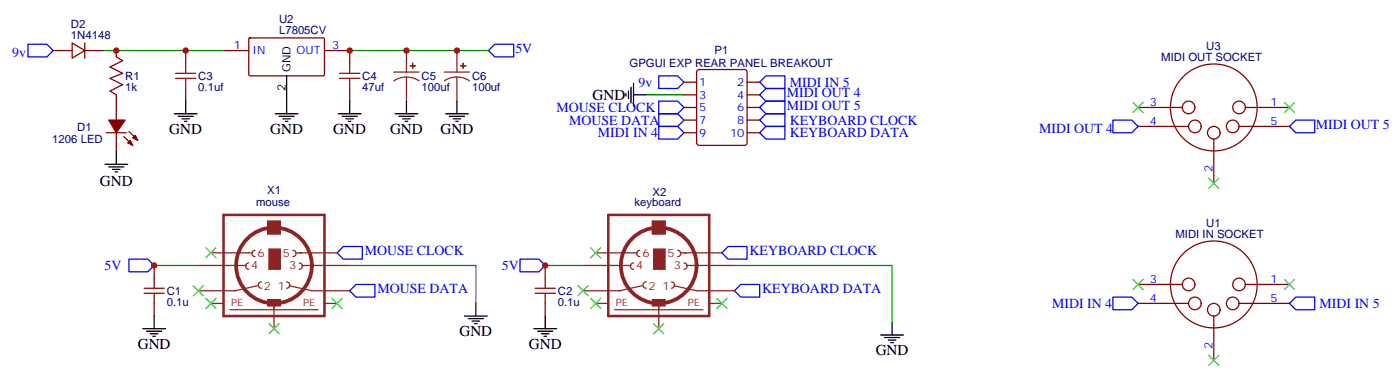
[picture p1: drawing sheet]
<svg xmlns="http://www.w3.org/2000/svg" width="392mm" height="105mm" viewBox="0 0 392 105" stroke-linecap="round" stroke-linejoin="round" font-family="sans-serif">
<g fill="none" stroke="#870000" stroke-width=".35">
<path d="M14.9 14.1h5.3M20.2 12l3.5 2.1-3.5 2.1zM23.7 14.1h5.3M23.7 12v4.2M32.5 14.1v1.8l1.8 1-3.5 1.8 3.5 1.8-3.5 1.4 3.5 1.7-3.5 1.8 1.7 1.1v7M51.9 14.1v3.5M62.5 14.1h7.1M69.6 10.8l.3-.2h20.7l.1 .3v10.1l-.3 .2-20.7-.1-.1-.3zM90.7 14.1h7.1v3.5M195 19.6l.5-.2h12.7l.7 .4v20.1l-.4 .6-13 .1-.6-.5-.1-20zM29.7 37h5.6M32.5 37v5.3"/>
<path d="M34.6 38.1l2.5 2.5M36.1 36.7l2.4 2.5M51.9 24.7v3.5M97.8 24.7v3.5M191.3 37h3.5M191.3 22.9h3.5M191.3 26.5h3.5M191.3 30h3.5M191.3 33.5h3.5M208.9 37h3.5M208.9 22.9h3.5M208.9 26.5h3.5"/>
<path d="M208.9 30h3.5M208.9 33.5h3.5M318.3 30h12.3M318.3 35.3h14.1M339.4 38.8v12.4M346.5 35.3h14.1M348.3 30h12.3M43.1 74.1v3.5M152.5 74.1v3.5M318.3 79.4h12.3M348.3 79.4h12.3M43.1 84.7v3.5"/>
<path d="M152.5 84.7v3.5M318.3 84.7h14.1M339.4 88.2v12.3M346.5 84.7h14.1"/>
<circle cx="332.4" cy="30" r="1.76"/>
<circle cx="334.2" cy="35.3" r="1.76"/>
<circle cx="339.4" cy="37" r="1.76"/>
<circle cx="339.4" cy="30" r="12.1"/>
<circle cx="344.7" cy="35.3" r="1.76"/>
<circle cx="346.5" cy="30" r="1.76"/>
<circle cx="332.4" cy="79.4" r="1.76"/>
<circle cx="339.4" cy="79.4" r="12.1"/>
<circle cx="346.5" cy="79.4" r="1.76"/>
<circle cx="334.2" cy="84.7" r="1.76"/>
<circle cx="339.4" cy="86.4" r="1.76"/>
<circle cx="344.7" cy="84.7" r="1.76"/>
</g>
<g fill="none" stroke="#00f" stroke-width=".35">
<path d="M7.8 12.3h5.3l1.8 1.8-1.8 1.8h-5.3zM136.6 14.1l1.8-1.8h5.3v3.6h-5.3zM184.2 21.2h5.3l1.8 1.7-1.8 1.8h-5.3zM184.2 28.2h5.3l1.8 1.8-1.8 1.7h-5.3zM184.2 31.7h5.3l1.8 1.8-1.8 1.8h-5.3zM184.2 35.3h5.3l1.8 1.7-1.8 1.8h-5.3zM212.4 22.9l1.8-1.7h5.3v3.5h-5.3zM212.4 33.5l1.8-1.8h5.3v3.6h-5.3zM212.4 37l1.8-1.7h5.3v3.5h-5.3zM212.4 26.5l1.8-1.8h5.3v3.5h-5.3zM212.4 30l1.8-1.8h5.3v3.5h-5.3zM311.2 33.5h5.3l1.8 1.8-1.8 1.7h-5.3z"/>
<path d="M362.4 33.5h5.3v3.5h-5.3l-1.8-1.7zM36.1 72.3h5.2l1.8 1.8-1.8 1.7h-5.2zM94.3 70.6l1.7-1.8h5.3v3.5h-5.3zM145.4 72.3h5.3l1.8 1.8-1.8 1.7h-5.3zM201.9 70.6l1.7-1.8h5.3v3.5h-5.3zM97.8 81.1l1.8-1.7h5.2v3.5h-5.2zM205.4 81.1l1.8-1.7h5.2v3.5h-5.2zM311.2 82.9h5.3l1.8 1.8-1.8 1.7h-5.3zM362.4 82.9h5.3v3.5h-5.3l-1.8-1.7z"/>
</g>
<g fill="none" stroke="#3c3" stroke-width=".35">
<path d="M316.9 28.6l2.8 2.8M319.7 28.6l-2.8 2.8M359.2 28.6l2.8 2.8M362 28.6l-2.8 2.8M338 49.7l2.9 2.9M340.9 49.7l-2.9 2.9M54 79.7l2.9 2.8M56.9 79.7l-2.9 2.8M57.6 69.1l2.8 2.9M60.4 69.1l-2.8 2.9M161.6 79.7l2.9 2.8M164.5 79.7l-2.9 2.8"/>
<path d="M165.2 69.1l2.8 2.9M168 69.1l-2.8 2.9M316.9 78l2.8 2.8M319.7 78l-2.8 2.8M359.2 78l2.8 2.8M362 78l-2.8 2.8M57.6 83.3l2.8 2.8M60.4 83.3l-2.8 2.8M75.2 90.3l2.8 2.8M78 90.3l-2.8 2.8M92.9 83.3l2.8 2.8M95.7 83.3l-2.8 2.8"/>
<path d="M165.2 83.3l2.8 2.8M168 83.3l-2.8 2.8M182.8 90.3l2.8 2.8M185.6 90.3l-2.8 2.8M200.4 83.3l2.9 2.8M203.3 83.3l-2.9 2.8M338 99.1l2.9 2.9M340.9 99.1l-2.9 2.9"/>
</g>
<g fill="none" stroke="#000" stroke-width=".35">
<path d="M48.8 31.7h6.3M49.8 32.5h4.2M50.9 33.2h2.1M51.6 33.9h.7M51.9 28.2v3.5M77 31.7h6.3M78 32.5h4.3M79.1 33.2h2.1M79.8 33.9h.7M80.2 21.2v10.5M94.6 31.7h6.4M95.7 32.5h4.2"/>
<path d="M96.7 33.2h2.1M97.4 33.9h.7M97.8 28.2v3.5M110.5 31.7h6.3M111.5 32.5h4.3M112.6 33.2h2.1M113.3 33.9h.7M113.7 28.2v3.5M124.6 31.7h6.4M125.7 32.5h4.2M126.7 33.2h2.1M127.4 33.9h.7"/>
<path d="M127.8 28.2v3.5M175 26.1v.7M175.8 25.4v2.1M176.5 24.3v4.3M177.2 26.5h3.5M177.2 23.3v6.3M29.4 45.9h6.3M30.4 46.6h4.2M31.5 47.3h2.1M32.2 48h.7M32.5 42.3v3.6M39.9 91.7h6.4"/>
<path d="M41 92.4h4.2M42.1 93.1h2.1M42.8 93.8h.7M43.1 88.2v3.5M129.9 88.2h6.3M131 88.9h4.2M132 89.6h2.1M132.7 90.3h.7M133.1 84.7v3.5M149.3 91.7h6.3M150.4 92.4h4.2M151.4 93.1h2.1"/>
<path d="M152.1 93.8h.7M152.5 88.2v3.5M246.3 93.5h6.4M247.4 94.2h4.2M248.4 94.9h2.1M249.1 95.6h.7M249.5 90v3.5"/>
</g>
<path d="M29 14.1h33.5M97.8 14.1h38.8M180.7 26.5h10.6M43.1 74.1h12.4M97.8 74.1h35.3v10.6M152.5 74.1h10.6M205.4 74.1h44.1v15.9" fill="none" stroke="#008700" stroke-width=".35"/>
<g fill="#870000" stroke="#870000" stroke-width=".35">
<path d="M35.7 39.9l.7-.7 .7 1.4z"/>
<path d="M37.1 38.5l.7-.8 .7 1.5z"/>
<path d="M30.4 33.5h4.6l-2.5 3.5z"/>
</g>
<g fill="none" stroke="#8c2424" stroke-width=".35">
<path d="M113.7 14.1v6M127.8 14.1v6M110.1 20.1h7.1M113.7 21.5l-1.9 .3-1.7 .8M113.7 21.5l1.8 .3 1.7 .8M113.7 21.5v6.7M124.2 20.1h7.1M127.8 21.5l-1.9 .3-1.7 .8M127.8 21.5l1.8 .3 1.7 .8M127.8 21.5v6.7M55.5 74.1h13.4M59 70.6h11.6"/>
<path d="M69.6 73.4a.88 .88 0 0 0-.9 .9 .88 .88 0 0 0 .9 .8M71.3 69.8a.88 .88 0 0 0-.9 .9 .88 .88 0 0 0 .9 .9M72 79.7l-6.3 1.4M73.1 78.7a.88 .88 0 0 0-.9 .9 .88 .88 0 0 0 .9 .8M74.9 61.7h3.5v3.6h-3.5zM80.2 78.7a.88 .88 0 0 1 .8 .9 .88 .88 0 0 1-.8 .8M80.9 79.7l6.3 1.4h10.6M81.9 69.8a.88 .88 0 0 1 .9 .9 .88 .88 0 0 1-.9 .9M82.6 70.6h11.7M83.7 73.4a.88 .88 0 0 1 .9 .9 .88 .88 0 0 1-.9 .8M84.4 74.1h13.4M163.1 74.1h13.4"/>
<path d="M166.6 70.6h11.6M177.2 73.4a.88 .88 0 0 0-.9 .9 .88 .88 0 0 0 .9 .8M178.9 69.8a.88 .88 0 0 0-.9 .9 .88 .88 0 0 0 .9 .9M179.6 79.7l-6.3 1.4M180.7 78.7a.88 .88 0 0 0-.9 .9 .88 .88 0 0 0 .9 .8M182.5 61.7h3.5v3.6h-3.5zM187.7 78.7a.88 .88 0 0 1 .9 .9 .88 .88 0 0 1-.9 .8M188.5 79.7l6.3 1.4h10.6M189.5 69.8a.88 .88 0 0 1 .9 .9 .88 .88 0 0 1-.9 .9M190.2 70.6h11.7M191.3 73.4a.88 .88 0 0 1 .9 .9 .88 .88 0 0 1-.9 .8M192 74.1h13.4"/>
<path d="M55.5 81.1h10.5M59 84.7h3.5M64.3 86.4h24.7M76.6 84.7v7M90.7 84.7h3.6M163.1 81.1h10.5M166.6 84.7h3.5M171.9 86.4h24.7M184.2 84.7v7M198.3 84.7h3.6"/>
</g>
<path d="M62.5 60h28.2v28.2h-28.2zM170.1 60h28.2v28.2h-28.2z" fill="none" stroke="#8c2424" stroke-width=".71"/>
<g fill="none" stroke="#8c2424" stroke-width="1.1">
<circle cx="76.6" cy="74.1" r="10.6"/>
<circle cx="184.2" cy="74.1" r="10.6"/>
</g>
<g fill="#8c2424" stroke="#8c2424" stroke-width=".35">
<path d="M74.9 61.7h3.5v3.6h-3.5z"/>
<path d="M74.9 83.6h3.5v1.8h-3.5z"/>
<path d="M75.2 69.5h3.2v5.6h-3.2z"/>
<path d="M182.5 61.7h3.5v3.6h-3.5z"/>
<path d="M182.5 83.6h3.5v1.8h-3.5z"/>
<path d="M182.8 69.5h3.2v5.6h-3.2z"/>
<path d="M114.7 18.3l1.4 .1z"/>
<path d="M115.4 17.6v1.4z"/>
<path d="M128.8 18.3l1.4 .1z"/>
<path d="M129.5 17.6v1.4z"/>
</g>
<g fill="none" stroke="#a10000" stroke-width=".35">
<path d="M51.9 17.6v2.9M97.8 17.6v2.9M49.1 21.9h5.7M49.1 20.5h5.7M51.9 21.9v2.8M95 21.9h5.6M95 20.5h5.6M97.8 21.9v2.8M43.1 77.6v2.8M152.5 77.6v2.8M40.3 81.8h5.6M40.3 80.4h5.6"/>
<path d="M43.1 81.8v2.9M149.6 81.8h5.7M149.6 80.4h5.7M152.5 81.8v2.9"/>
</g>
<g fill="#c00">
<circle cx="152.5" cy="74.1" r=".88"/>
<circle cx="51.9" cy="14.1" r=".88"/>
<circle cx="97.8" cy="14.1" r=".88"/>
<circle cx="113.7" cy="14.1" r=".88"/>
<circle cx="127.8" cy="14.1" r=".88"/>
<circle cx="32.5" cy="14.1" r=".88"/>
<circle cx="43.1" cy="74.1" r=".88"/>
</g>
<g font-size="4.2">
<text x="165.7" y="27.9">GND</text>
<text x="47.3" y="37.4">GND</text>
<text x="75.6" y="37.4">GND</text>
<text x="93.2" y="37.4">GND</text>
<text x="109.1" y="37.4">GND</text>
<text x="123.2" y="37.4">GND</text>
<text x="27.9" y="51.9">GND</text>
<text x="128.5" y="93.8">GND</text>
<text x="38.5" y="97.4">GND</text>
<text x="147.9" y="97.4">GND</text>
<text x="244.9" y="99.1">GND</text>
</g>
<g font-size="3.9" fill="#00f">
<text x="3.4" y="15.9">9v</text>
<text x="144.1" y="14.8">5V</text>
<text x="178.5" y="24.2">9v</text>
<text x="220" y="27.2">MIDI OUT 4</text>
<text x="220.9" y="24.2">MIDI IN 5</text>
<text x="155.6" y="31.2">MOUSE CLOCK</text>
<text x="159.1" y="34.8">MOUSE DATA</text>
<text x="220" y="30.7">MIDI OUT 5</text>
<text x="220.9" y="34.8">KEYBOARD CLOCK</text>
<text x="367.9" y="35.9">MIDI OUT 5</text>
<text x="167.2" y="38.3">MIDI IN 4</text>
<text x="220.9" y="38.3">KEYBOARD DATA</text>
<text x="290.6" y="37">MIDI OUT 4</text>
<text x="102" y="71.3">MOUSE CLOCK</text>
<text x="209.6" y="71.3">KEYBOARD CLOCK</text>
<text x="29.2" y="75.3">5V</text>
<text x="140.4" y="75.3">5V</text>
<text x="105.6" y="81.8">MOUSE DATA</text>
<text x="213.2" y="81.8">KEYBOARD DATA</text>
<text x="294.2" y="85.9">MIDI IN 4</text>
<text x="369" y="86">MIDI IN 5</text>
</g>
<g font-size="3.2" fill="#000080">
<text x="19.8" y="10.9">1N4148</text>
<text x="19.8" y="7.7">D2</text>
<text x="78" y="9.5">L7805CV</text>
<text x="78" y="6.3">U2</text>
<text x="199.8" y="15.1">P1</text>
<text x="324.8" y="17">MIDI OUT SOCKET</text>
<text x="337.3" y="13.9">U3</text>
<text x="35" y="22.2">R1</text>
<text x="55.5" y="22.3">C3</text>
<text x="101.3" y="22.3">C4</text>
<text x="117.9" y="22.3">C5</text>
<text x="132" y="22.3">C6</text>
<text x="176.1" y="18.8">GPGUI EXP REAR PANEL BREAKOUT</text>
<text x="35" y="25.4">1k</text>
<text x="55.5" y="25.5">0.1uf</text>
<text x="101.3" y="25.5">47uf</text>
<text x="117.9" y="25.5">100uf</text>
<text x="132" y="25.5">100uf</text>
<text x="14.6" y="40">1206 LED</text>
<text x="21.6" y="36.4">D1</text>
<text x="71.6" y="57.6">mouse</text>
<text x="74.7" y="54.1">X1</text>
<text x="177.5" y="57.6">keyboard</text>
<text x="182.5" y="54.7">X2</text>
<text x="337.3" y="63.3">U1</text>
<text x="328.7" y="66.4">MIDI IN SOCKET</text>
<text x="46.6" y="82.3">C1</text>
<text x="156" y="82.3">C2</text>
<text x="46.6" y="85.4">0.1u</text>
<text x="156" y="85.4">0.1u</text>
</g>
<g font-size="3.2" fill="#00f">
<text x="65.4" y="13.8">1</text>
<text x="70.6" y="15.2">IN</text>
<text x="82.9" y="15.2">OUT</text>
<text x="92.9" y="13.8">3</text>
<text x="195.5" y="24">1</text>
<text x="206.2" y="24">2</text>
<text x="195.5" y="27.5">3</text>
<text x="206.2" y="27.5">4</text>
<text x="321.6" y="29.6">3</text>
<text x="355.3" y="29.6">1</text>
<text x="195.5" y="31">5</text>
<text x="195.5" y="34.6">7</text>
<text x="206.2" y="31">6</text>
<text x="206.2" y="34.6">8</text>
<text x="321.6" y="34.9">4</text>
<text x="355.3" y="34.9">5</text>
<text x="195.5" y="38.1">9</text>
<text x="204.2" y="38.1">10</text>
<text x="339.1" y="47.9" transform="rotate(-90 339.1 47.9)">2</text>
<text x="321.6" y="79">3</text>
<text x="355.3" y="79">1</text>
<text x="321.6" y="84.3">4</text>
<text x="355.3" y="84.3">5</text>
<text x="339.1" y="97.3" transform="rotate(-90 339.1 97.3)">2</text>
</g>
<g font-size="3.2">
<text x="81.2" y="20.1" transform="rotate(-90 81.2 20.1)">GND</text>
<text x="79.8" y="25.3" transform="rotate(-90 79.8 25.3)">2</text>
</g>
<g font-size="3.2" fill="#8d2323">
<text x="72" y="71.6">6</text>
<text x="79.1" y="71.6">5</text>
<text x="179.6" y="71.6">6</text>
<text x="186.7" y="71.6">5</text>
<text x="70.3" y="75.1">4</text>
<text x="80.9" y="75.1">3</text>
<text x="177.9" y="75.1">4</text>
<text x="188.5" y="75.1">3</text>
<text x="73.8" y="80.8">2</text>
<text x="77.7" y="80.8">1</text>
<text x="181.4" y="80.8">2</text>
<text x="185.3" y="80.8">1</text>
</g>
<g font-size="2.8" fill="#8d2323">
<text x="64.6" y="85.4">PE</text>
<text x="84.7" y="85.4">PE</text>
<text x="172.2" y="85.4">PE</text>
<text x="192.3" y="85.4">PE</text>
</g>
</svg>
